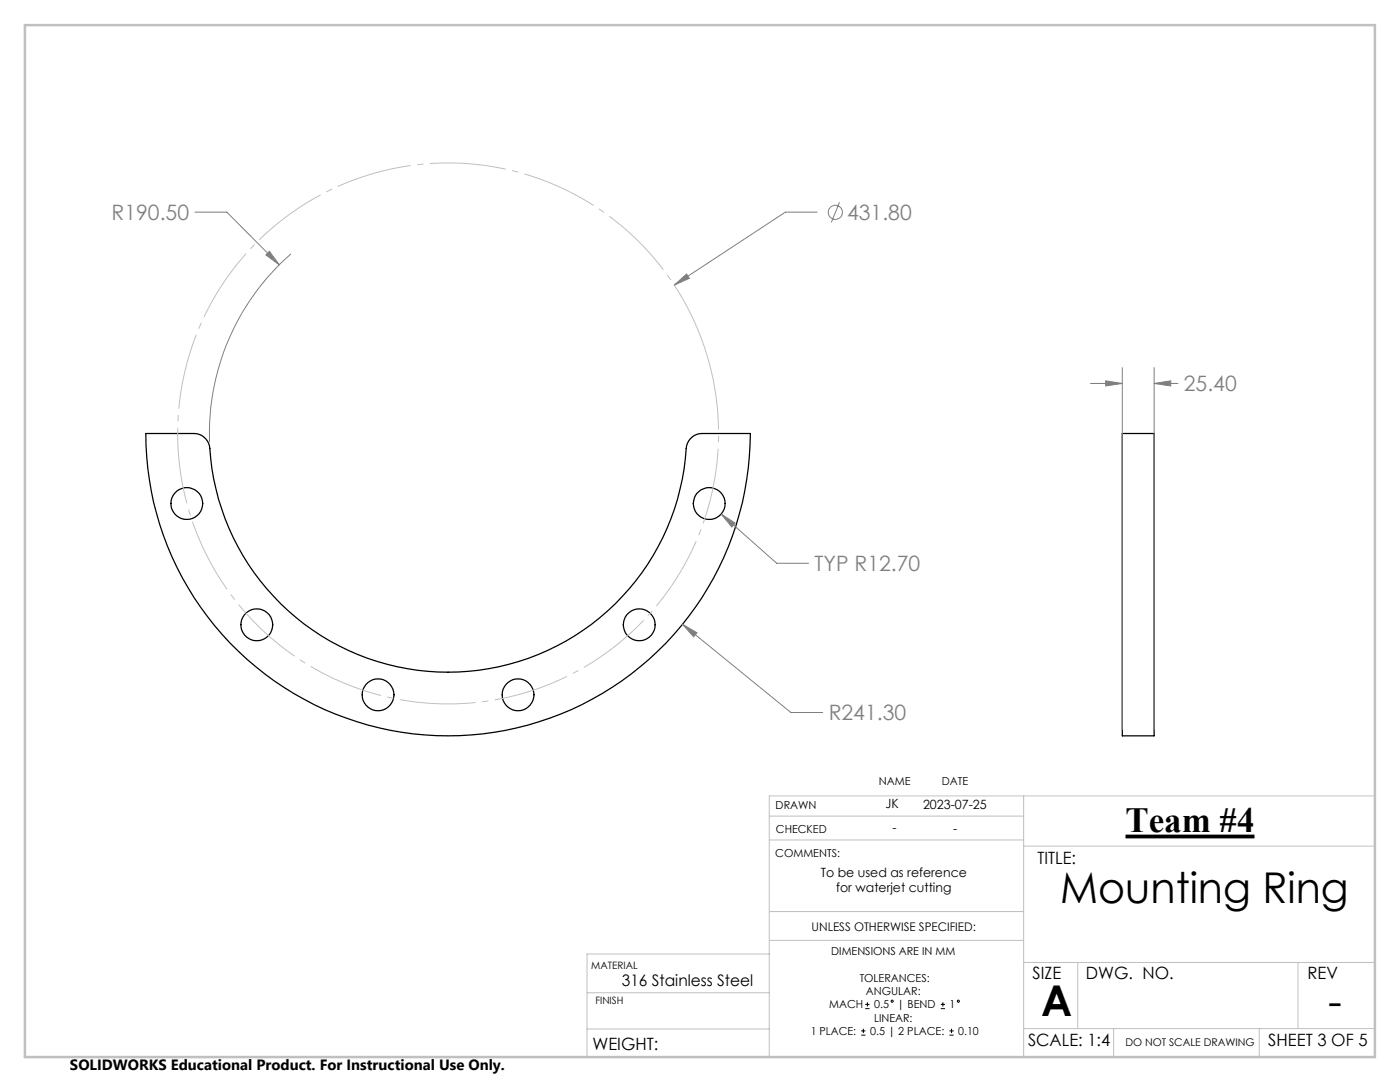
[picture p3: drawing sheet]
<svg xmlns="http://www.w3.org/2000/svg" width="279mm" height="216mm" viewBox="0 0 279 216" stroke-linecap="round" stroke-linejoin="round" font-family="sans-serif">
<g fill="none" stroke="#000" stroke-width=".25">
<path d="M29.1 86.5h9.6a3.2 3.2 0 0 1 3.2 3 47.7 47.7 0 0 0 47.8 44.6 47.7 47.7 0 0 0 47.3-45.1 3.2 3.2 0 0 1 3.1-2.5h9.7a60.3 60.3 0 0 1-60.4 60.3 60.3 60.3 0 0 1-60.3-60.3zM224 86.5h6.3v60.3h-6.3z"/>
<circle cx="37.3" cy="100.5" r="3.2"/>
<circle cx="141.5" cy="100.5" r="3.2"/>
<circle cx="51.3" cy="124.7" r="3.2"/>
<circle cx="75.5" cy="138.6" r="3.2"/>
<circle cx="103.4" cy="138.6" r="3.2"/>
<circle cx="127.6" cy="124.7" r="3.2"/>
</g>
<g fill="none" stroke="#808080" stroke-width=".2">
<path d="M38.9 42.3h6.4l10.4 10.5M53.8 50.1l1.9 2.7-2.6-1.9zM58.1 50.7a47.7 47.7 0 0 0-16.3 37.5M134.5 56.9l2.5-2.2 .6 .8zM163.1 42.3h-6.4l-22.2 14.6M167.5 40.4l-1.6 4M217.6 76.5h6.4M220.7 76l3.3 .5-3.3 .5zM224 73.3v72.3M230.3 76.5l3.3-.5v1zM230.3 73.3v72.3M230.3 76.5h4.8"/>
<path d="M143.9 102.6l2.8 1.8-.7 .8zM143.9 102.6l11.1 9.8h6.4M136.2 124.6l2.9 1.7-.7 .8zM136.2 124.6l21.6 17.6h6.4"/>
<circle cx="166.7" cy="42.4" r="1.41"/>
</g>
<path d="M224.6 166.9h25.8" fill="none" stroke="#000" stroke-width=".75" stroke-linecap="butt"/>
<g fill="none" stroke="#000" stroke-width=".2">
<path d="M173.1 200v.8M188.2 200v.8M171.9 206.6h.8M171.9 205.7h.8M172.3 205.3v.8M172.7 201.3h.8M172.7 200.4h.8M187.7 201.3h.9M187.7 200.4h.9M189.5 206.6h.8M189.5 205.7h.8M189.9 205.3v.8"/>
<circle cx="178" cy="199.8" r=".21"/>
<circle cx="191.3" cy="199.8" r=".22"/>
</g>
<path d="M141 70.7a54 54 0 0 0-90.4-21.7 54 54 0 0 0 24.9 89.6 54 54 0 0 0 66.3-65.2l-.8-2.7" fill="none" stroke="#c0c0c0" stroke-width=".2" stroke-dasharray="15.2 1.3 1.3 1.3" stroke-linecap="butt"/>
<g fill="none" stroke="#c0c0c0" stroke-width=".2">
<path d="M204.3 158.8v52.1M274.4 158.8h-120.9v52.1M153.5 167.6h50.8M153.5 162.8h50.8M204.3 168.8h70.1M117.2 198.1h36.3M153.6 190.4h-36.4v20.5M153.6 181.9h50.7M153.6 187.6h50.7M204.3 192.1h70.1M215.1 192.1v13.1M259 192.1v13.1"/>
<path d="M117.2 205.3h36.3M204.3 205.2h70.1M222.2 205.2v5.7M251.3 205.2v5.7"/>
</g>
<path d="M5 5h269.4v205.9h-269.4z" fill="none" stroke="#c0c0c0" stroke-width=".5"/>
<g fill="#808080">
<path d="M134.5 56.9l2.5-2.2 .6 .8z"/>
<path d="M143.9 102.6l2.1 2.6 .7-.8zM53.8 50.1l-.7 .8 2.6 1.9zM136.2 124.6l2.2 2.5 .7-.8zM220.7 76l3.3 .5-3.3 .5zM230.3 76.5l3.3-.5v1z"/>
</g>
<g font-size="8.5">
<text x="211.6" y="180.2">Mounting Ring</text>
<text x="207.8" y="202.7">A</text>
<text x="265" y="202.7">-</text>
</g>
<text font-size="7.1" x="224.6" y="166.1">Team #4</text>
<g font-size="4.2" fill="#808080">
<text x="22.3" y="43.9">R190.50</text>
<text x="169.1" y="43.9">431.80</text>
<text x="236.3" y="78.1">25.40</text>
<text x="162.6" y="114">TYP R12.70</text>
<text x="165.4" y="143.8">R241.30</text>
</g>
<g font-size="3.4">
<text x="207.1" y="172.3">TITLE:</text>
<text x="206.1" y="195.4">SIZE</text>
<text x="216.7" y="195.4">DWG. NO.</text>
<text x="260.9" y="195.4">REV</text>
<text x="118.2" y="209.5">WEIGHT:</text>
<text x="205.2" y="208.7">SCALE: 1:4</text>
<text x="253.1" y="208.7">SHEET 3 OF 5</text>
</g>
<text font-size="3.2" x="124.1" y="196.7">316 Stainless Steel</text>
<text font-size="3" x="14" y="213.5">SOLIDWORKS Educational Product. For Instructional Use Only.</text>
<g font-size="2.5">
<text x="176.7" y="161.3">JK</text>
<text x="184.2" y="161.4">2023-07-25</text>
<text x="178.1" y="166.1">-</text>
<text x="190.2" y="166.2">-</text>
<text x="163.8" y="175">To be used as reference</text>
<text x="166.9" y="178">for waterjet cutting</text>
</g>
<text font-size="2.4" x="162" y="185.7">UNLESS OTHERWISE SPECIFIED:</text>
<g font-size="2.2">
<text x="154.8" y="161.4">DRAWN</text>
<text x="175.4" y="156.7">NAME</text>
<text x="188" y="156.7">DATE</text>
<text x="154.9" y="166.3">CHECKED</text>
<text x="154.7" y="171">COMMENTS:</text>
<text x="165.9" y="190.6">DIMENSIONS ARE IN MM</text>
<text x="171.6" y="195.9">TOLERANCES:</text>
<text x="165.5" y="201.2">MACH</text>
<text x="172.8" y="198.6">ANGULAR:</text>
<text x="174.4" y="203.9">LINEAR:</text>
<text x="174.4" y="201.2">0.5</text>
<text x="179.1" y="201.2">| BEND</text>
<text x="189.5" y="201.2">1</text>
<text x="161.8" y="206.5">1 PLACE:</text>
<text x="173.6" y="206.5">0.5 | 2 PLACE:</text>
<text x="191.2" y="206.5">0.10</text>
</g>
<text font-size="2.1" x="224.6" y="208.7">DO NOT SCALE DRAWING</text>
<g font-size="2">
<text x="118" y="193.3">MATERIAL</text>
<text x="118.8" y="200.4">FINISH</text>
</g>
</svg>
